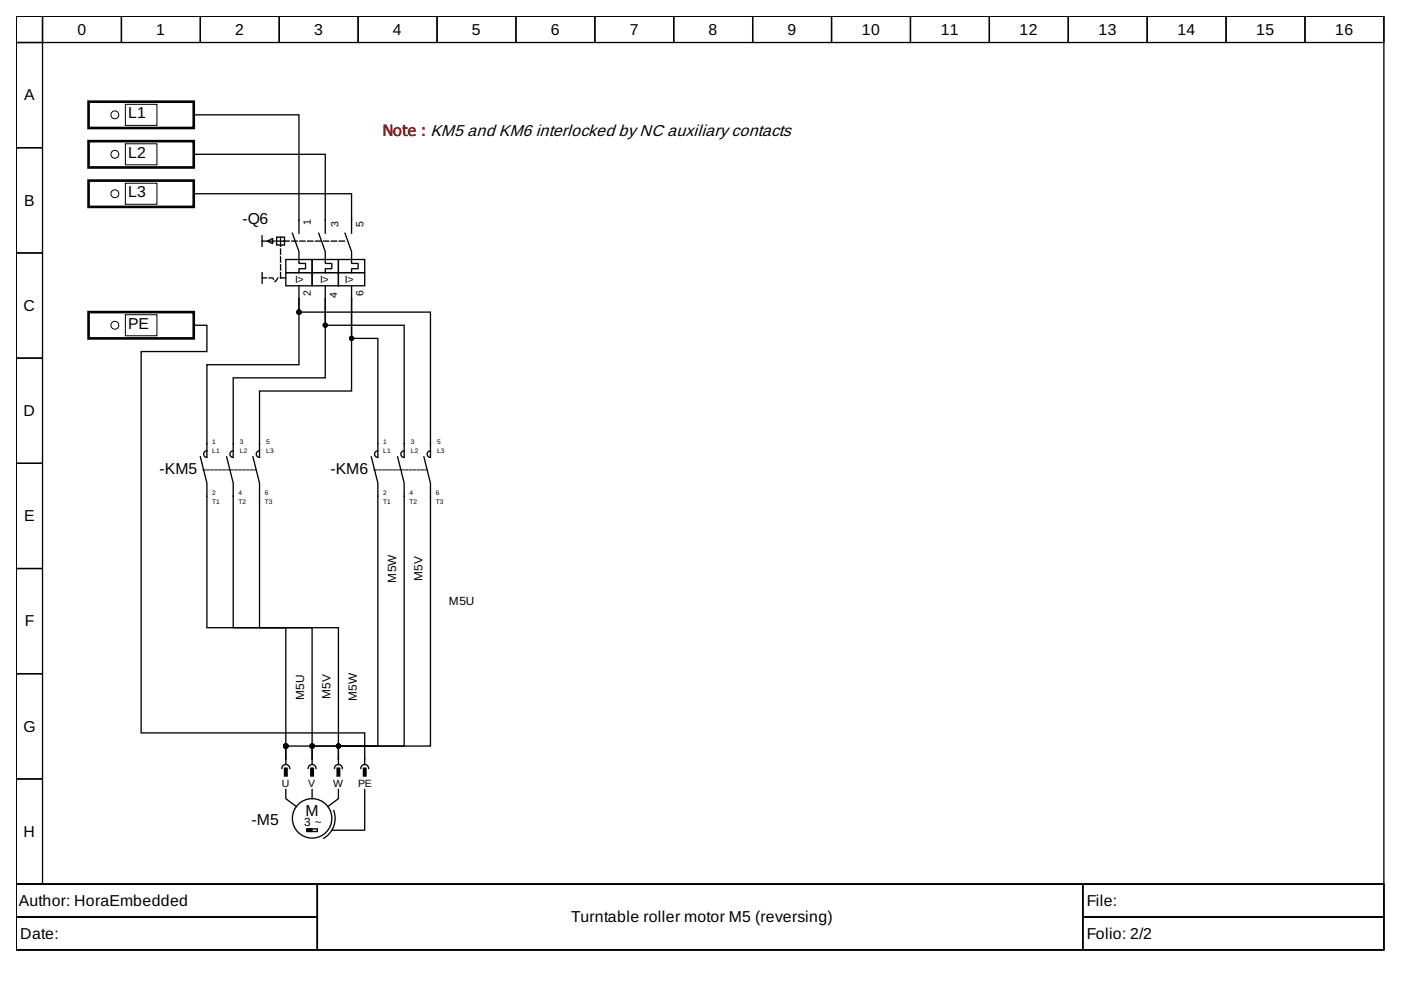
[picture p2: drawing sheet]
<svg xmlns="http://www.w3.org/2000/svg" width="297mm" height="210mm" viewBox="0 0 297 210" stroke-linecap="round" stroke-linejoin="round" font-family="sans-serif">
<g fill="none" stroke="#000" stroke-width=".28">
<path d="M3.4 3.4h290v184.1h-290zM3.4 3.4h5.6v5.6h-5.6zM3.4 9h5.6v22.3h-5.6zM9 3.4h16.7v5.6h-16.7zM25.7 3.4h16.8v5.6h-16.8zM42.5 3.4h16.7v5.6h-16.7zM59.2 3.4h16.7v5.6h-16.7zM75.9 3.4h16.8v5.6h-16.8zM92.7 3.4h16.7v5.6h-16.7zM109.4 3.4h16.7v5.6h-16.7zM126.1 3.4h16.7v5.6h-16.7zM142.8 3.4h16.8v5.6h-16.8z"/>
<path d="M159.6 3.4h16.7v5.6h-16.7zM176.3 3.4h16.7v5.6h-16.7zM193 3.4h16.8v5.6h-16.8zM209.8 3.4h16.7v5.6h-16.7zM226.5 3.4h16.7v5.6h-16.7zM243.2 3.4h16.8v5.6h-16.8zM260 3.4h16.7v5.6h-16.7zM276.7 3.4h16.7v5.6h-16.7zM3.4 31.3h5.6v22.3h-5.6zM41.1 24.4h22.3v25M41.1 32.7h27.9v16.7M3.4 53.6h5.6v22.3h-5.6z"/>
<path d="M41.1 41.1h33.4v8.3M55.6 50v2.2M55.6 57.8v2.2M56.7 51.1l1.1-.5v1.1zM58.6 51.1h1.8M58.6 50.3h1.7v1.7h-1.7zM59.5 50.3v1.7M60.6 55h5.6v2.8h-5.6zM60.6 57.8h5.6v2.8h-5.6zM62 49.4l1.4 3.9v2.6h1.4v1.1h-1.4v.8M66.2 55h5.5v2.8h-5.5zM66.2 57.8h5.5v2.8h-5.5z"/>
<path d="M67.6 49.4l1.4 3.9v2.6h1.4v1.1h-1.4v.8M71.7 55h5.6v2.8h-5.6zM71.7 57.8h5.6v2.8h-5.6zM73.1 49.4l1.4 3.9v2.6h1.4v1.1h-1.4v.8M3.4 75.9h5.6v22.3h-5.6zM41.1 69h2.8v5.5h-14v80.9h47.4v6.7M63.4 63.4v13.9h-19.5v19.5M63.4 63.4v2.8h27.9v30.6M63.4 60.6v2.8M69 63.4v16.7h-19.6v16.7M69 63.4v5.6h16.7v27.8M69 60.6v2.8"/>
<path d="M74.5 63.4v19.5h-19.5v13.9M74.5 63.4v8.3h5.6v25.1M74.5 60.6v2.8M3.4 98.2h5.6v22.3h-5.6zM42.5 96.8l1.4 5.6v30.7h16.7v27.9M43.9 95.6a.7 .7 0 0 0-.7 .7 .7 .7 0 0 0 .7 .7M48.1 96.8l1.3 5.6v30.7h16.8v27.9M49.4 95.6a.7 .7 0 0 0-.7 .7 .7 .7 0 0 0 .7 .7M53.6 96.8l1.4 5.6v30.7h16.7v27.9M55 95.6a.7 .7 0 0 0-.7 .7 .7 .7 0 0 0 .7 .7M78.7 96.8l1.4 5.6v55.8h-8.4v2.8M80.1 95.6a.7 .7 0 0 0-.7 .7 .7 .7 0 0 0 .7 .7"/>
<path d="M84.3 96.8l1.4 5.6v55.8h-19.5v2.8M85.7 95.6a.7 .7 0 0 0-.7 .7 .7 .7 0 0 0 .7 .7M89.9 96.8l1.4 5.6v55.8h-30.7v2.8M91.3 95.6a.7 .7 0 0 0-.7 .7 .7 .7 0 0 0 .7 .7M3.4 120.5h5.6v22.3h-5.6zM3.4 142.8h5.6v22.4h-5.6zM3.4 165.2h5.6v22.3h-5.6zM60.5 162.1a.84 .84 0 0 0-.7 .8M60.6 167.4v1.9l2.2 1.7M60.6 161v1.1M60.7 162.1a.84 .84 0 0 1 .7 .8M65.1 175.7h2.2v.6h-2.2z"/>
<path d="M66.1 162.1a.84 .84 0 0 0-.8 .8M66.2 161v1.1M66.2 167.4v1.9M66.3 162.1a.84 .84 0 0 1 .7 .8M70.8 171.8a4.9 4.9 0 0 1-2.2 5.9M71.7 162.1a.84 .84 0 0 0-.8 .8M71.7 167.4v1.9l-2.2 1.7M71.7 161v1.1M71.9 162.1a.84 .84 0 0 1 .7 .8M77.2 162.1a.84 .84 0 0 0-.7 .8M77.3 167.4v8.6h-6.9M77.4 162.1a.84 .84 0 0 1 .8 .8"/>
<path d="M3.4 187.5h290v13.9h-290zM3.4 187.5h63.9v6.9h-63.9zM3.4 194.4h63.9v7h-63.9zM67.3 187.5h162.3v13.9h-162.3zM229.6 187.5h63.8v6.9h-63.8zM229.6 194.4h63.8v7h-63.8z"/>
<circle cx="66.2" cy="173.5" r="4.2"/>
</g>
<path d="M18.8 29.9h22.3v5.6h-22.3zM18.8 38.3h22.3v5.6h-22.3zM18.8 21.6h22.3v5.5h-22.3zM18.8 66.2h22.3v5.5h-22.3z" fill="none" stroke="#000" stroke-width=".56"/>
<g fill="none" stroke="#000" stroke-width=".21">
<path d="M26.6 30.5h6.7v4.4h-6.7zM26.6 38.8h6.7v4.5h-6.7zM26.6 22.1h6.7v4.5h-6.7zM26.6 66.7h6.7v4.5h-6.7z"/>
<circle cx="24.4" cy="32.7" r=".84"/>
<circle cx="24.4" cy="24.4" r=".84"/>
<circle cx="24.4" cy="41.1" r=".84"/>
<circle cx="24.4" cy="69" r=".84"/>
</g>
<path d="M55.5 51.1h3.2M59.5 58.9v-6.9M60.2 51.1h13.3M60.6 58.9h-1.7l-.5 .9-.6-.9h-2.2" fill="none" stroke="#000" stroke-width=".28" stroke-dasharray="1.1 .6"/>
<path d="M43 99.6h11.2M79.3 99.6h11.1" fill="none" stroke="#000" stroke-width=".21" stroke-dasharray=".6 .3"/>
<g fill="#000" stroke="#000" stroke-width=".28">
<path d="M60.3 162.9h.6v1.6h-.6z" fill-rule="evenodd"/>
<path d="M65.9 162.9h.6v1.6h-.6z" fill-rule="evenodd"/>
<path d="M71.5 162.9h.5v1.6h-.5z" fill-rule="evenodd"/>
<path d="M77 162.9h.6v1.6h-.6z" fill-rule="evenodd"/>
<circle cx="63.4" cy="66.2" r=".42"/>
<circle cx="69" cy="69" r=".42"/>
<circle cx="74.5" cy="71.7" r=".42"/>
<circle cx="60.6" cy="158.2" r=".42"/>
<circle cx="66.2" cy="158.2" r=".42"/>
<circle cx="71.7" cy="158.2" r=".42"/>
</g>
<path d="M65.1 175.7h1.1v.6h-1.1z" fill-rule="evenodd" fill="#000" stroke="#000" stroke-width=".21"/>
<g font-size="3.3">
<text x="16.4" y="7.3">0</text>
<text x="33.1" y="7.3">1</text>
<text x="49.9" y="7.3">2</text>
<text x="66.6" y="7.3">3</text>
<text x="83.3" y="7.3">4</text>
<text x="100" y="7.3">5</text>
<text x="116.8" y="7.3">6</text>
<text x="133.5" y="7.3">7</text>
<text x="150.2" y="7.3">8</text>
<text x="167" y="7.3">9</text>
<text x="182.7" y="7.3">10</text>
<text x="199.4" y="7.3">11</text>
<text x="216.2" y="7.3">12</text>
<text x="232.9" y="7.3">13</text>
<text x="249.6" y="7.3">14</text>
<text x="266.4" y="7.3">15</text>
<text x="283.1" y="7.3">16</text>
<text x="5.1" y="21.3">A</text>
<text x="27.1" y="25">L1</text>
<text x="27.1" y="33.4">L2</text>
<text x="27.1" y="41.8">L3</text>
<text x="5.1" y="43.6">B</text>
<text x="51.4" y="47.5">-Q6</text>
<text x="5" y="65.9">C</text>
<text x="27.1" y="69.7">PE</text>
<text x="5" y="88.2">D</text>
<text x="33.8" y="100.5">-KM5</text>
<text x="70.1" y="100.5">-KM6</text>
<text x="5.1" y="110.5">E</text>
<text x="5.3" y="132.8">F</text>
<text x="5" y="155.1">G</text>
<text x="64.8" y="173">M</text>
<text x="5" y="177.4">H</text>
<text x="53.3" y="174.9">-M5</text>
<text x="4" y="192.1">Author: HoraEmbedded</text>
<text x="121.1" y="195.5">Turntable roller motor M5 (reversing)</text>
<text x="230.4" y="192.1">File:</text>
<text x="4.3" y="199">Date:</text>
<text x="230.4" y="199">Folio: 2/2</text>
</g>
<text font-size="3.3" fill="#a00" x="81.1" y="28.8">Note : KM5 and KM6 interlocked by NC auxiliary contacts</text>
<g font-size="2.5">
<text x="84" y="123.6" transform="rotate(-90 84 123.6)">M5W</text>
<text x="89.6" y="123.2" transform="rotate(-90 89.6 123.2)">M5V</text>
<text x="95.2" y="128.3">M5U</text>
<text x="64.5" y="148.4" transform="rotate(-90 64.5 148.4)">M5U</text>
<text x="70.1" y="148.3" transform="rotate(-90 70.1 148.3)">M5V</text>
<text x="75.7" y="148.7" transform="rotate(-90 75.7 148.7)">M5W</text>
<text x="64.5" y="175.2">3 ~</text>
</g>
<g font-size="2.2">
<text x="65.9" y="47.8" transform="rotate(-90 65.9 47.8)">1</text>
<text x="71.7" y="48.1" transform="rotate(-90 71.7 48.1)">3</text>
<text x="77" y="48.1" transform="rotate(-90 77 48.1)">5</text>
<text x="62.5" y="60">I&gt;</text>
<text x="65.9" y="62.8" transform="rotate(-90 65.9 62.8)">2</text>
<text x="67.8" y="60">I&gt;</text>
<text x="71.5" y="63.1" transform="rotate(-90 71.5 63.1)">4</text>
<text x="73.1" y="60">I&gt;</text>
<text x="77" y="62.8" transform="rotate(-90 77 62.8)">6</text>
<text x="59.8" y="166.8">U</text>
<text x="65.3" y="166.8">V</text>
<text x="70.6" y="166.8">W</text>
<text x="75.9" y="166.8">PE</text>
</g>
<g font-size="1.4">
<text x="45" y="94.1">1</text>
<text x="50.8" y="94.1">3</text>
<text x="56.4" y="94.1">5</text>
<text x="81.2" y="94.1">1</text>
<text x="87.1" y="94.1">3</text>
<text x="92.7" y="94.1">5</text>
<text x="45" y="96">L1</text>
<text x="50.8" y="96">L2</text>
<text x="56.4" y="96">L3</text>
<text x="81.2" y="96">L1</text>
<text x="87.1" y="96">L2</text>
<text x="92.7" y="96">L3</text>
<text x="45" y="104.9">2</text>
<text x="45" y="106.9">T1</text>
<text x="50.6" y="104.9">4</text>
<text x="50.6" y="106.9">T2</text>
<text x="56.1" y="104.9">6</text>
<text x="56.1" y="106.9">T3</text>
<text x="81.2" y="104.9">2</text>
<text x="81.2" y="106.9">T1</text>
<text x="86.8" y="104.9">4</text>
<text x="86.8" y="106.9">T2</text>
<text x="92.4" y="104.9">6</text>
<text x="92.4" y="106.9">T3</text>
</g>
</svg>
